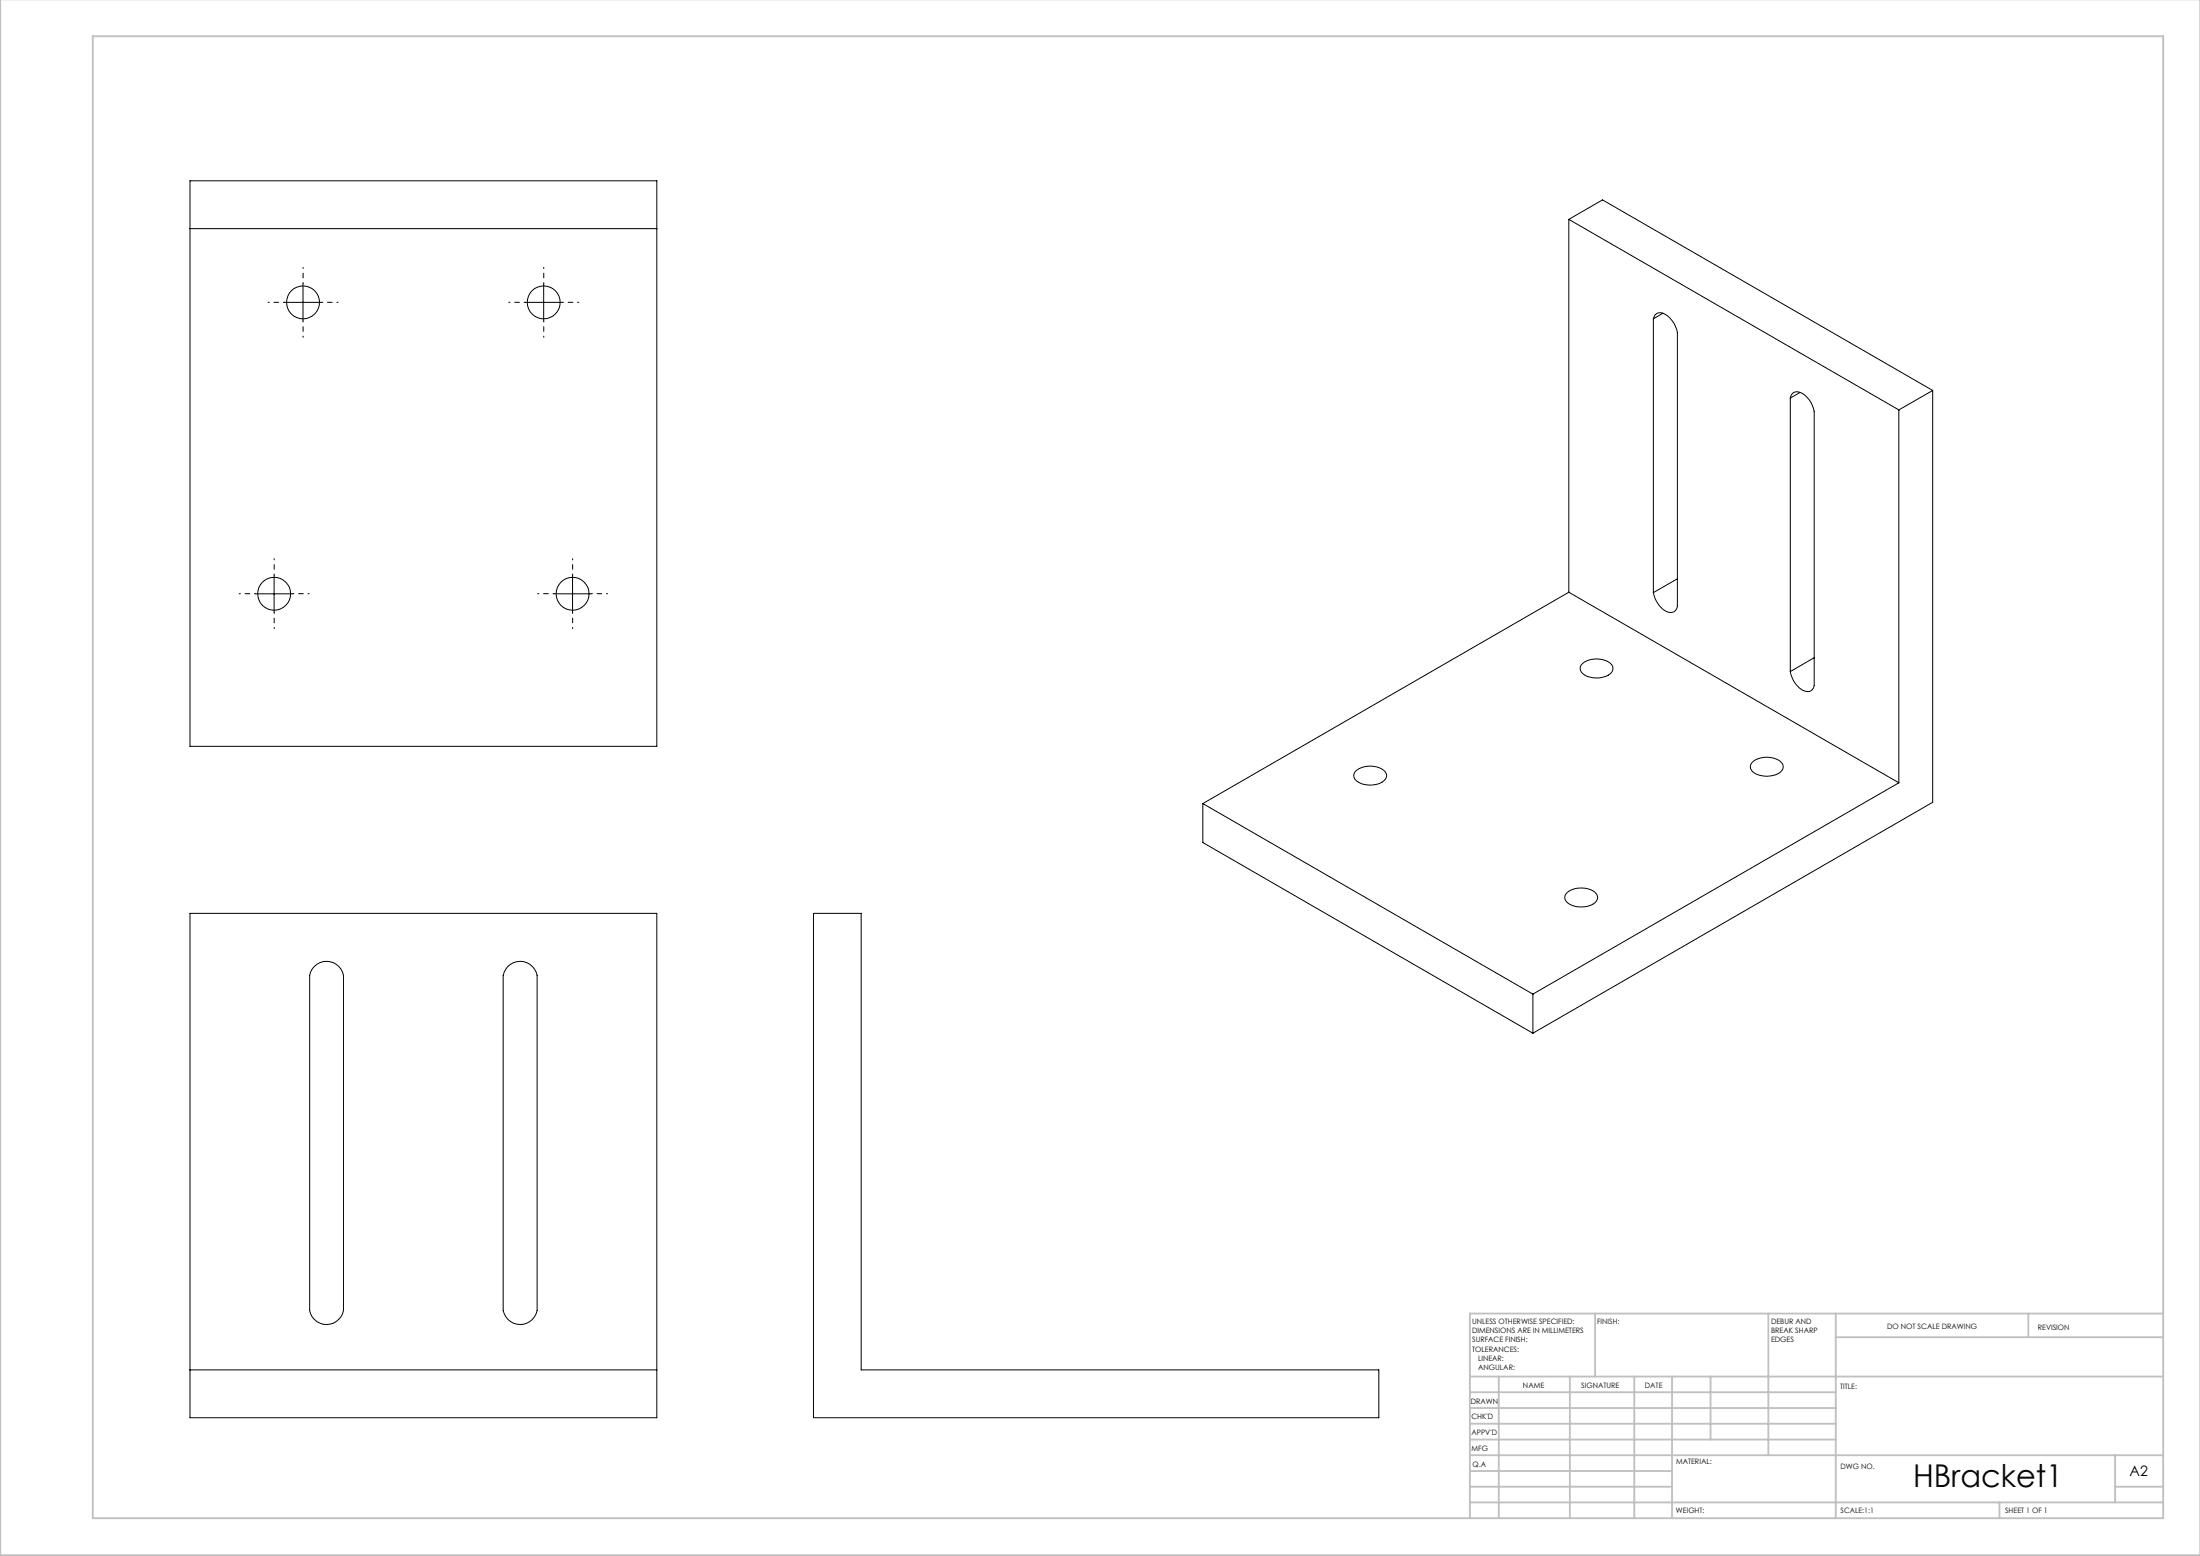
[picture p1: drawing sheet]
<svg xmlns="http://www.w3.org/2000/svg" width="594mm" height="420mm" viewBox="0 0 594 420" stroke-linecap="round" stroke-linejoin="round" font-family="sans-serif">
<g fill="none" stroke="#000" stroke-width=".27" stroke-dasharray="15.2 1.3 1.3 1.3" stroke-dashoffset="14.9">
<path d="M81.8 76.6v-4.4M146.8 76.6v-4.4M76.8 81.6h-4.4M81.8 86.6v4.4M86.8 81.6h4.5M141.8 81.6h-4.4M146.8 86.6v4.4M151.8 81.6h4.5M74 155.3v-4.5M154.6 155.3v-4.5M69 160.3h-4.4M74 165.3v4.4"/>
<path d="M79 160.3h4.5M149.6 160.3h-4.4M154.6 165.3v4.4M159.6 160.3h4.5"/>
</g>
<g fill="none" stroke="#000" stroke-width=".27">
<path d="M51.3 48.8h126v152.7h-126zM423.6 59.2l9.1-5.2 89.1 51.4M423.6 59.2l89.1 51.4M423.6 59.2v100.7M51.3 61.7h126M81.8 76.6v10M146.8 76.6v10M76.8 81.6h10M141.8 81.6h10M446.4 86.1a1.93 1.93 0 0 1 1.3-1.6 1.93 1.93 0 0 1 2 .4 7.5 7.5 0 0 1 3.2 4.9v73.9a1.94 1.94 0 0 1-1.2 1.6 1.94 1.94 0 0 1-2-.4 7.3 7.3 0 0 1-3.3-4.9M446.4 86.1v73.9M449 84.5l-2.6 1.6"/>
<path d="M483.4 107.4a1.91 1.91 0 0 1 1.2-1.6 1.91 1.91 0 0 1 2 .4 7 7 0 0 1 3.2 4.9v73.9a1.94 1.94 0 0 1-1.2 1.6 1.94 1.94 0 0 1-2-.4 7.4 7.4 0 0 1-3.2-4.9M483.4 107.4v73.9M486 105.9l-2.6 1.5M512.7 110.6v100.7M521.8 105.4l-9.1 5.2M521.8 105.4v111.2l-107.9 62.3M74 155.3v10M154.6 155.3v10M423.6 159.9l-98.8 57M423.6 159.9l89.1 51.4M452.9 156.2l-6.5 3.8M69 160.3h10"/>
<path d="M149.6 160.3h10M427 179.4a6.1 6.1 0 0 1 8.2 0 1.91 1.91 0 0 1-1 2.9 6.3 6.3 0 0 1-7.2-.9 1.56 1.56 0 0 1 0-2zM489.8 177.5l-6.4 3.8M324.8 216.9l89.1 51.4M324.8 216.9v10.5l89.1 51.5M366.3 207.9a6.3 6.3 0 0 1 7.8 .5 1.87 1.87 0 0 1-1 2.8 6.4 6.4 0 0 1-7.3-.9 1.71 1.71 0 0 1 .5-2.4zM473.3 205.5a6.3 6.3 0 0 1 7.8 .5 1.85 1.85 0 0 1-.9 2.8 6.4 6.4 0 0 1-7.3-.9 1.65 1.65 0 0 1 .4-2.4zM512.7 211.3l-98.8 57M51.3 246.5h126v136.2h-126zM219.6 246.5h12.9v123.3h139.8v12.9h-152.7zM423.2 240.8a6.3 6.3 0 0 1 7.8 .5 1.87 1.87 0 0 1-.9 2.8 6.3 6.3 0 0 1-7.3-.9 1.71 1.71 0 0 1 .4-2.4zM84.9 260.9a4.7 4.7 0 0 1 7.8 2.4v90.4a4.6 4.6 0 0 1-4.5 3.8 4.6 4.6 0 0 1-4.6-3.8v-90.4l.7-1.7z"/>
<path d="M137.1 260.9a4.7 4.7 0 0 1 7.9 2.4v90.4a4.7 4.7 0 0 1-4.6 3.8 4.7 4.7 0 0 1-4.5-3.8v-90.4l.7-1.7zM413.9 268.3v10.6M51.3 369.8h126"/>
<circle cx="81.8" cy="81.6" r="4.4"/>
<circle cx="146.8" cy="81.6" r="4.4"/>
<circle cx="74" cy="160.3" r="4.4"/>
<circle cx="154.6" cy="160.3" r="4.4"/>
</g>
<g fill="none" stroke="#c0c0c0" stroke-width=".5">
<path d="M.1 -.1v419.9h594M25 9.8h559.1v400h-559.1zM430.7 354.6v17M477.4 354.6v38.2M495.7 354.6v55.2M547.7 354.6v6.3M584.1 354.6h-187.2v55.2M396.9 371.6h187.2M396.9 375.8h98.8M404.7 371.6v38.2M423.9 371.6v38.2M441.3 371.6v38.2"/>
<path d="M451.4 371.6v38.2M461.9 371.6v17M495.7 360.9h88.4M396.9 388.6h98.8M396.9 384.3h98.8M396.9 380.1h98.8M396.9 397.1h54.5M396.9 392.8h187.2M571.1 392.8v12.7M396.9 405.5h187.2M396.9 401.3h54.5M539.9 405.5v4.3"/>
<path d="M571.1 401.3h13"/>
</g>
<text font-size="8.5" x="516.5" y="401.5">HBracket1</text>
<text font-size="3.9" x="575" y="398.4">A2</text>
<g font-size="2">
<text x="397.5" y="357.4">UNLESS OTHERWISE SPECIFIED:</text>
<text x="397.5" y="359.9">DIMENSIONS ARE IN MILLIMETERS</text>
<text x="431.2" y="357.4">FINISH:</text>
<text x="478.2" y="357.3">DEBUR AND</text>
<text x="478.2" y="359.8">BREAK SHARP</text>
<text x="509.5" y="358.8">DO NOT SCALE DRAWING</text>
<text x="550.2" y="359">REVISION</text>
<text x="397.5" y="362.4">SURFACE FINISH:</text>
<text x="397.5" y="364.9">TOLERANCES:</text>
<text x="478.2" y="362.3">EDGES</text>
<text x="399.1" y="367.4">LINEAR:</text>
<text x="399.1" y="369.9">ANGULAR:</text>
<text x="411.2" y="374.8">NAME</text>
<text x="426.9" y="374.7">SIGNATURE</text>
<text x="444.1" y="374.7">DATE</text>
<text x="496.8" y="375">TITLE:</text>
<text x="397.1" y="378.9">DRAWN</text>
<text x="397.3" y="383.1">CHK'D</text>
<text x="397.3" y="387.2">APPV'D</text>
<text x="397.3" y="391.6">MFG</text>
<text x="397.5" y="395.9">Q.A</text>
<text x="452.5" y="395.3">MATERIAL:</text>
<text x="497" y="396.4">DWG NO.</text>
<text x="452.5" y="408.3">WEIGHT:</text>
<text x="497" y="408.4">SCALE:1:1</text>
<text x="541.4" y="408.4">SHEET 1 OF 1</text>
</g>
</svg>
